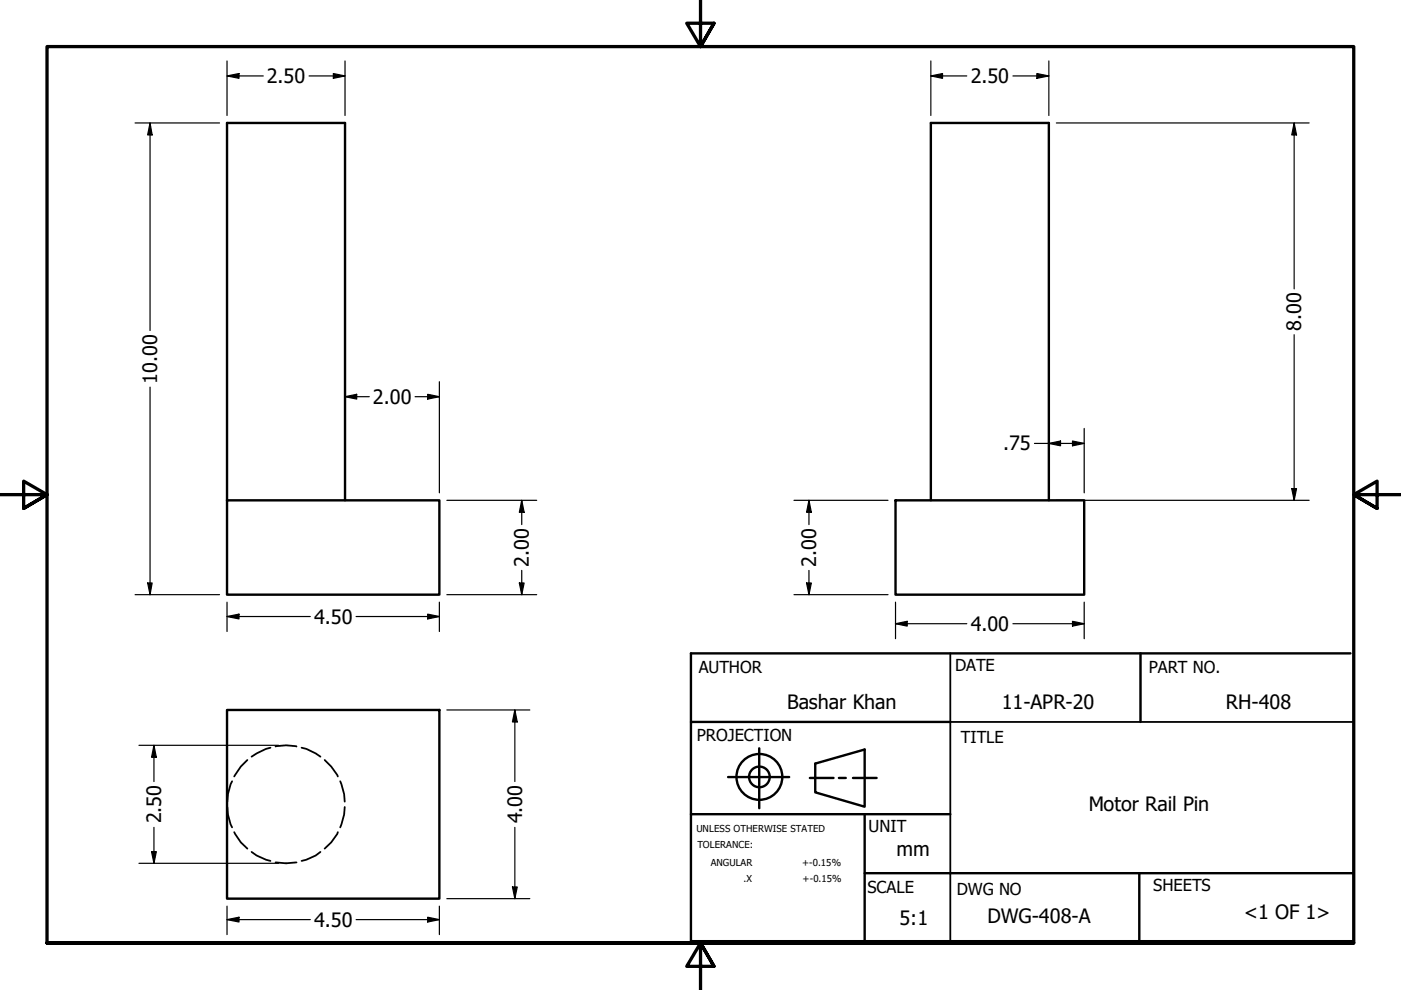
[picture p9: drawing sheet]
<svg xmlns="http://www.w3.org/2000/svg" width="297mm" height="210mm" viewBox="0 0 297 210" stroke-linecap="round" stroke-linejoin="round" font-family="sans-serif">
<!-- layer: Visible (ANSI) -->
<path d="M48.1 106.1h45.1v20h-45.1zM48.1 106.1v-80h25.1v80M189.9 106.1h40v20h-40zM197.4 106.1v-80h25v80M48.1 150.5h45.1v40h-45.1z" fill="none" stroke="#000" stroke-width=".51"/>
<!-- layer: Hidden (ANSI) -->
<g fill="none" stroke="#000" stroke-width=".38">
<path d="M57.3 158.5l-.9 .3-3.1 1.6M58.4 158.3a9.9 9.9 0 0 1 4.5 0M63.9 158.5l1.1 .3 1.9 .9 1 .7M48.2 171.1l.1 1.6 .9 2.7M49.2 165.6l-.9 2.8-.1 1.6M49.7 176.4l1.4 2.2 1.4 1.3M52.5 161.1l-1.4 1.4-1.4 2.1M68.8 161.1l1.4 1.4 1.4 2.1M71.6 176.4l-1.4 2.2-1.4 1.3M72.1 165.6l.9 2.8 .1 1.6M73.1 171.1l-.1 1.6-.9 2.7M53.3 180.6l1.1 .8 2 .9 .9 .2"/>
<path d="M58.4 182.9a13.1 13.1 0 0 0 4.5 0M67.9 180.6l-1 .8-1.9 .9-1.1 .2"/>
</g>
<!-- layer: Border (ANSI) -->
<path d="M148.5 -.1v10l-2.9-5h5.8l-2.9 5 2.9-5M0 104.9h10l-5-2.9v5.8l5-2.9-5 2.9M297 104.9h-10l5-2.9v5.8l-5-2.9 5 2.9M10 199.9v-190h277v190h-277h277M151.4 204.9l-2.9-5 2.9 5h-5.8l2.9-5v10" fill="none" stroke="#000" stroke-width=".7"/>
<!-- layer: Title (ANSI) -->
<g fill="none" stroke="#000" stroke-width=".51">
<path d="M241.8 138.5v14.6M286.3 138.5h-139.8v61.1h140.5M146.5 153.1h55M161 158.7v12.7M146.5 172.6h55M154.4 164.8h12.9M171.7 164.9h5M172.8 161.9l10.5-3v12.1l-10.5-3zM177.9 164.9h1.4M180.8 164.9h5.1M183.3 172.6v27.3M183.3 185.1h103.5"/>
<path d="M241.6 185.1v14.8"/>
<circle cx="161" cy="164.7" r="4.9"/>
<circle cx="161" cy="164.7" r="2.19"/>
</g>
<path d="M201.5 138.5v61.1M201.5 153.1h85.3M139.3 199.9h147.5" fill="none" stroke="#000" stroke-width=".38"/>
<!-- layer: Dimension (ANSI) -->
<g fill="none" stroke="#000" stroke-width=".25">
<path d="M48.1 16.1l2.6-.5v1zM48.1 16.1h7.7M48.1 12.9v11.6M65.5 16.1h7.7M70.7 15.6l2.5 .5-2.5 .5zM73.2 12.9v11.6M197.4 16.1l2.4-.5v1zM197.4 16.1h7.6M197.4 12.9v11.6M214.8 16.1h7.6M219.8 15.6l2.6 .5-2.6 .5zM222.4 12.9v11.6"/>
<path d="M28.6 26.1h17.9M31.8 26.1l.5 2.5h-1zM31.8 26.1v44M224 26.1h53.6M274.4 26.1l.5 2.5h-1zM274.4 26.1v35.1M274.4 71v35.1M31.8 82.1v44M73.2 84.1l2.4-.5v1zM73.2 84.1h5.1M88 84.1h5.2M90.7 83.6l2.5 .5-2.5 .5z"/>
<path d="M93.2 80.9v23.6M219.3 94h10.6M222.4 94l2.5-.5v1zM227.4 93.5l2.5 .5-2.5 .5zM229.9 90.8v13.7M94.7 106.1h19.1M110.6 106.1l.5 2.5h-1zM110.6 106.1v5.1M168.3 106.1h20M171.5 106.1l.5 2.5h-1zM171.5 106.1v5.1M224 106.1h53.6"/>
<path d="M273.9 103.6h1l-.5 2.5zM28.6 126.1h17.9M31.3 123.6h1l-.5 2.5zM48.1 130.7l2.6-.5v1zM48.1 127.7v6.2M48.1 130.7h17.7M75.5 130.7h17.7M90.7 130.2l2.5 .5-2.5 .5zM93.2 127.7v6.2M94.7 126.1h19.1M110.1 123.6h1l-.5 2.5zM110.6 120.9v5.2"/>
<path d="M168.3 126.1h20M171 123.6h1l-.5 2.5zM171.5 120.9v5.2M189.9 132.2l2.4-.5v1.1zM189.9 132.2h15.1M189.9 127.7v7.7M214.8 132.2h15.1M227.4 131.7l2.5 .5-2.5 .6zM229.9 127.7v7.7M29.5 158h29.6M32.6 158l.5 2.6h-1zM32.6 158v7.7"/>
<path d="M94.7 150.5h17.6M109.2 150.5l.5 2.6h-1.1zM109.2 150.5v15.2M32.6 175.4v7.6M109.2 175.4v15.1M29.5 183h29.6M32.1 180.6h1l-.5 2.4zM48.1 195l2.6-.5v1zM48.1 192.1v6.1M48.1 195h17.7M75.5 195h17.7M90.7 194.5l2.5 .5-2.5 .5z"/>
<path d="M93.2 192.1v6.1M94.7 190.5h17.6M108.6 188.1h1.1l-.5 2.4z"/>
</g>
<g fill="#000">
<path d="M48.1 16.1l2.6-.5v1z" fill-rule="evenodd"/>
<path d="M70.7 15.6l2.5 .5-2.5 .5z" fill-rule="evenodd"/>
<path d="M197.4 16.1l2.4-.5v1z" fill-rule="evenodd"/>
<path d="M219.8 15.6l2.6 .5-2.6 .5z" fill-rule="evenodd"/>
<path d="M31.8 26.1l.5 2.5h-1z" fill-rule="evenodd"/>
<path d="M274.4 26.1l.5 2.5h-1z" fill-rule="evenodd"/>
<path d="M73.2 84.1l2.4-.5v1z" fill-rule="evenodd"/>
<path d="M90.7 83.6l2.5 .5-2.5 .5z" fill-rule="evenodd"/>
<path d="M222.4 94l2.5-.5v1z" fill-rule="evenodd"/>
<path d="M227.4 93.5l2.5 .5-2.5 .5z" fill-rule="evenodd"/>
<path d="M110.6 106.1l.5 2.5h-1z" fill-rule="evenodd"/>
<path d="M171.5 106.1l.5 2.5h-1z" fill-rule="evenodd"/>
<path d="M273.9 103.6h1l-.5 2.5z" fill-rule="evenodd"/>
<path d="M31.3 123.6h1l-.5 2.5z" fill-rule="evenodd"/>
<path d="M48.1 130.7l2.6-.5v1z" fill-rule="evenodd"/>
<path d="M90.7 130.2l2.5 .5-2.5 .5z" fill-rule="evenodd"/>
<path d="M110.1 123.6h1l-.5 2.5z" fill-rule="evenodd"/>
<path d="M171 123.6h1l-.5 2.5z" fill-rule="evenodd"/>
<path d="M189.9 132.2l2.4-.5v1.1z" fill-rule="evenodd"/>
<path d="M227.4 131.7l2.5 .5-2.5 .6z" fill-rule="evenodd"/>
<path d="M109.2 150.5l.5 2.6h-1.1z" fill-rule="evenodd"/>
<path d="M32.6 158l.5 2.6h-1z" fill-rule="evenodd"/>
<path d="M32.1 180.6h1l-.5 2.4z" fill-rule="evenodd"/>
<path d="M48.1 195l2.6-.5v1z" fill-rule="evenodd"/>
<path d="M90.7 194.5l2.5 .5-2.5 .5z" fill-rule="evenodd"/>
<path d="M108.6 188.1h1.1l-.5 2.4z" fill-rule="evenodd"/>
</g>
<g font-size="4.2">
<text x="56.6" y="17.6">2.50</text>
<text x="205.8" y="17.6">2.50</text>
<text x="275.9" y="70.1" transform="rotate(-90 275.9 70.1)">8.00</text>
<text x="33.3" y="81.3" transform="rotate(-90 33.3 81.3)">10.00</text>
<text x="79.1" y="85.6">2.00</text>
<text x="212.7" y="95.5">.75</text>
<text x="112.1" y="120.2" transform="rotate(-90 112.1 120.2)">2.00</text>
<text x="173" y="120.2" transform="rotate(-90 173 120.2)">2.00</text>
<text x="66.6" y="132.2">4.50</text>
<text x="205.8" y="133.8">4.00</text>
<text x="166.9" y="150.3">Bashar Khan</text>
<text x="212.4" y="150.3">11-APR-20</text>
<text x="259.9" y="150.4">RH-408</text>
<text x="230.8" y="171.9">Motor Rail Pin</text>
<text x="34.2" y="174.6" transform="rotate(-90 34.2 174.6)">2.50</text>
<text x="110.7" y="174.6" transform="rotate(-90 110.7 174.6)">4.00</text>
<text x="190.1" y="181.5">mm</text>
<text x="66.6" y="196.5">4.50</text>
<text x="190.7" y="196.2">5:1</text>
<text x="209.4" y="195.7">DWG-408-A</text>
<text x="263.7" y="194.9">&lt;1 OF 1&gt;</text>
</g>
<g font-size="3.5">
<text x="148.1" y="142.8">AUTHOR</text>
<text x="202.5" y="142.2">DATE</text>
<text x="243.6" y="142.8">PART NO.</text>
<text x="147.8" y="157.2">PROJECTION</text>
<text x="203.7" y="157.5">TITLE</text>
<text x="184.1" y="176.4">UNIT</text>
<text x="184" y="189.3">SCALE</text>
<text x="202.9" y="189.7">DWG NO</text>
<text x="244.5" y="188.9">SHEETS</text>
</g>
<g font-size="2">
<text x="147.6" y="176.4">UNLESS OTHERWISE STATED</text>
<text x="147.9" y="179.9">TOLERANCE:</text>
<text x="150.7" y="183.6">ANGULAR</text>
<text x="170.1" y="183.7">+-0.15%</text>
<text x="157.6" y="187">.X</text>
<text x="170.2" y="187">+-0.15%</text>
</g>
</svg>
